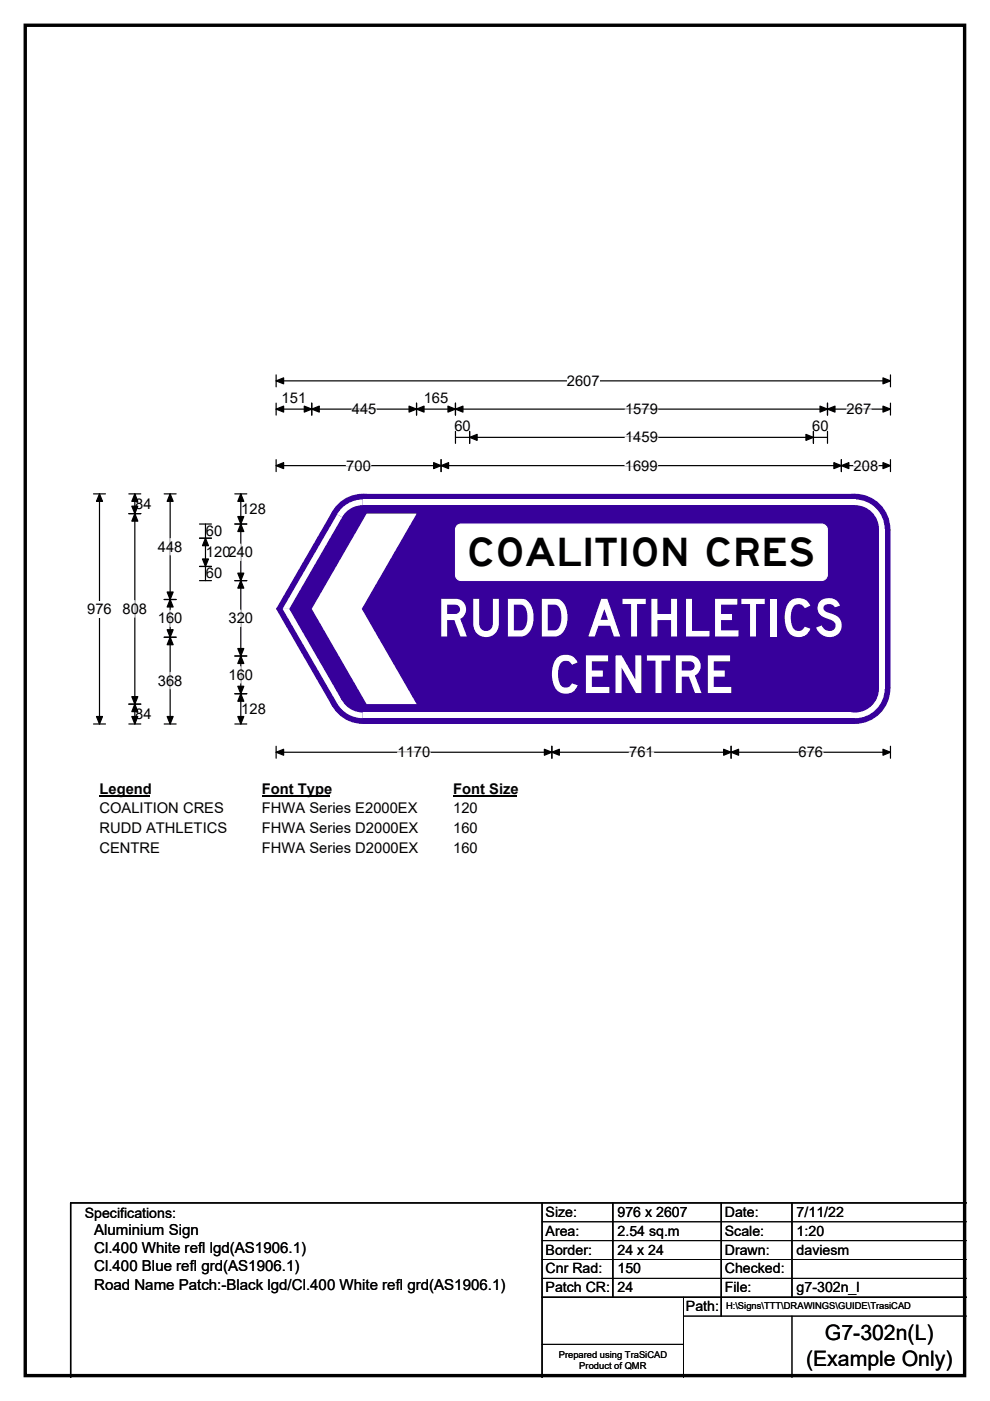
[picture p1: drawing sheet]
<svg xmlns="http://www.w3.org/2000/svg" width="210mm" height="297mm" viewBox="0 0 210 297" stroke-linecap="round" stroke-linejoin="round" font-family="sans-serif">
<path d="M5.4 5.4h199.2v286.3h-199.2z" fill="none" stroke="#000" stroke-width=".72"/>
<path d="M58.6 79.5v2.5M188.9 79.5v2.5M58.6 80.8h130.3" fill="none" stroke="#000" stroke-width=".25"/>
<path d="M58.6 80.8l1.6-.7v1.3zM187.3 80.1l1.6 .7-1.6 .6z" fill="#000" stroke="#000" stroke-width=".25"/>
<path d="M120.2 79h7v3.5h-7z" fill="#fff"/>
<g fill="none" stroke="#000" stroke-width=".25">
<path d="M58.6 86.7h130.3M58.6 85.5v2.5M58.6 97.5v2.5M58.6 98.7h130.3M66.1 85.5v2.5M88.3 85.5v2.5M93.6 97.5v2.5M96.6 85.5v2.5M96.6 91.5v2.5M96.6 92.7h78.9M99.6 91.5v2.5M172.5 91.5v2.5"/>
<path d="M175.5 85.5v2.5M175.5 91.5v2.5M178.5 97.5v2.5M188.9 85.5v2.5M188.9 97.5v2.5M19.8 104.7h2.6M21.1 104.7v48.8M19.8 153.5h2.6M58.6 158.2v2.6M58.6 159.5h130.3M117.1 158.2v2.6M155.1 158.2v2.6"/>
<path d="M188.9 158.2v2.6"/>
</g>
<g fill="#000" stroke="#000" stroke-width=".25">
<path d="M58.6 86.7l1.6-.6v1.3zM58.6 98.7l1.6-.6v1.3zM66.1 86.7l1.6-.6v1.3zM64.5 86.1l1.6 .6-1.6 .7zM86.8 86.1l1.5 .6-1.5 .7zM88.3 86.7l1.6-.6v1.3zM93.6 98.7l1.5-.6v1.3zM92 98.1l1.6 .6-1.6 .7zM95 86.1l1.6 .6-1.6 .7zM96.6 86.7l1.6-.6v1.3zM99.6 92.7l1.6-.6v1.3zM170.9 92.1l1.6 .6-1.6 .7z"/>
<path d="M173.9 86.1l1.6 .6-1.6 .7zM175.5 86.7l1.6-.6v1.3zM176.9 98.1l1.6 .6-1.6 .7zM178.5 98.7l1.5-.6v1.3zM187.3 86.1l1.6 .6-1.6 .7zM187.3 98.1l1.6 .6-1.6 .7zM21.1 104.7l.6 1.6h-1.2zM20.5 151.9h1.2l-.6 1.6zM58.6 159.5l1.6-.6v1.2zM117.1 159.5l1.5-.6v1.2zM115.5 158.9l1.6 .6-1.6 .6zM153.5 158.9l1.6 .6-1.6 .6z"/>
<path d="M155.1 159.5l1.6-.6v1.2zM187.3 158.9l1.6 .6-1.6 .6z"/>
</g>
<path d="M73.4 98.7h5.3M74.6 86.7h5.2M132.5 98.7h7M132.6 86.7h6.9M132.6 92.7h6.9M179.6 86.7h5.2M181.1 98.7h5.2M84.3 159.5h7M133.5 159.5h5.2M169.4 159.5h5.2" fill="none" stroke="#fff" stroke-width=".25"/>
<path d="M18.5 127.4h5.2v3.5h-5.2z" fill="#fff"/>
<g fill="none" stroke="#000" stroke-width=".25">
<path d="M27.3 108.9h2.6M27.3 104.7h2.6M28.6 104.7v48.8M34.8 104.7h2.6M36.1 104.7v48.8M42.3 114.1h2.6M42.3 111.1h2.6M43.6 111.1v12M49.8 104.7h2.5M49.8 111.1h2.5M51.1 104.7v48.8M34.8 127.1h2.6"/>
<path d="M34.8 135.1h2.6M42.3 120.1h2.6M42.3 123.1h2.6M49.8 123.1h2.5M49.8 139.1h2.5M27.3 149.3h2.6M27.3 153.5h2.6M34.8 153.5h2.6M49.8 153.5h2.5M49.8 147.1h2.5"/>
</g>
<g fill="#000" stroke="#000" stroke-width=".25">
<path d="M28.6 108.9l.6 1.6h-1.2zM28.6 104.7l.6 1.6h-1.2zM28 107.3h1.2l-.6 1.6zM36.1 104.7l.6 1.6h-1.2zM43.6 114.1l.6 1.6h-1.3zM51.1 111.1l.6 1.6h-1.3zM51.1 104.7l.6 1.6h-1.3zM50.4 109.5h1.3l-.6 1.6zM36.1 127.1l.6 1.6h-1.2zM35.5 133.5h1.2l-.6 1.6zM35.5 125.5h1.2l-.6 1.6zM36.1 135.1l.6 1.6h-1.2z"/>
<path d="M42.9 118.5h1.3l-.6 1.6zM50.4 121.5h1.3l-.6 1.6zM51.1 123.1l.6 1.6h-1.3zM50.4 137.5h1.3l-.6 1.6zM51.1 139.1l.6 1.6h-1.3zM28 147.7h1.2l-.6 1.6zM28.6 149.3l.6 1.6h-1.2zM28 151.9h1.2l-.6 1.6zM35.5 151.9h1.2l-.6 1.6zM50.4 145.5h1.3l-.6 1.6zM51.1 147.1l.6 1.6h-1.3zM50.4 151.9h1.3l-.6 1.6z"/>
</g>
<path d="M36.1 114.2v3.4M51.1 115.4v3.5M28.6 127.3v3.6M36.1 129.4v3.4M51.1 129.3v3.5M36.1 142.6v3.5M51.1 141.4v3.4" fill="none" stroke="#fff" stroke-width=".25"/>
<path d="M21.1 165.5h10.8v3.5h-10.8z" fill="#fff"/>
<path d="M21.1 168.8h10.8" fill="none" stroke="#000" stroke-width=".32"/>
<path d="M55.6 165.5h14.4v3.5h-14.4z" fill="#fff"/>
<path d="M55.6 168.8h14.4" fill="none" stroke="#000" stroke-width=".32"/>
<path d="M96.1 165.5h13.5v3.5h-13.5z" fill="#fff"/>
<path d="M96.1 168.8h13.5" fill="none" stroke="#000" stroke-width=".32"/>
<g fill="#fff">
<path d="M21.1 169.7h26.3v3.5h-26.3z"/>
<path d="M55.6 169.7h32.9v3.5h-32.9z"/>
<path d="M96.1 169.7h5.2v3.5h-5.2z"/>
<path d="M21.1 173.9h27v3.5h-27z"/>
<path d="M55.6 173.9h33v3.5h-33z"/>
<path d="M96.1 173.9h5.2v3.5h-5.2z"/>
<path d="M21.1 178.1h12.8v3.4h-12.8z"/>
<path d="M55.6 178.1h33v3.4h-33z"/>
<path d="M96.1 178.1h5.2v3.4h-5.2z"/>
</g>
<g fill="#37009b">
<path d="M70.5 108.5l6.5-3.8h104.4l7.5 7.5v33.8l-7.5 7.5h-104.4l-6.5-3.8-11.9-20.5v-.2z" fill-rule="evenodd"/>
<path d="M58.7 128.9h.3v.3h-.3z" fill-rule="evenodd"/>
<circle cx="76.9" cy="112.2" r="7.5"/>
<circle cx="76.9" cy="146" r="7.5"/>
<circle cx="181.3" cy="146" r="7.5"/>
<circle cx="181.4" cy="112.2" r="7.5"/>
</g>
<g fill="#fff">
<path d="M77 105.9h104.4v1.2h-104.4z" fill-rule="evenodd"/>
<path d="M72.5 107.7a6.3 6.3 0 0 1 4.4-1.8l.1 6.3-5.5-3.1z" fill-rule="evenodd"/>
</g>
<circle cx="77" cy="112.2" r="5.1" fill="#37009b"/>
<g fill="#fff">
<path d="M71.5 109.1l1.1 .6-11.3 19.4h-1.4z"/>
<path d="M59.9 129.1h1.4l11.3 19.4-1.1 .6z"/>
<path d="M71.5 149.1l5.5-3.1-.1 6.3a6.3 6.3 0 0 1-5.4-3.2z" fill-rule="evenodd"/>
</g>
<circle cx="77" cy="146" r="5.1" fill="#37009b"/>
<g fill="#fff">
<path d="M77 151.1h104.4v1.2h-104.4z" fill-rule="evenodd"/>
<path d="M181.4 146l6.2-.1a6.3 6.3 0 0 1-6.3 6.4z" fill-rule="evenodd"/>
</g>
<circle cx="181.3" cy="146" r="5.1" fill="#37009b"/>
<g fill="#fff">
<path d="M186.5 112.2h1.2v33.8h-1.2z" fill-rule="evenodd"/>
<path d="M181.3 105.9a6.3 6.3 0 0 1 6.3 6.3h-6.2z" fill-rule="evenodd"/>
</g>
<circle cx="181.3" cy="112.2" r="5.1" fill="#37009b"/>
<path d="M77.8 108.9h10.6l-11.7 20.2 11.7 20.2h-10.6l-11.7-20.2z" fill-rule="evenodd" fill="#fff"/>
<path d="M96.8 111.6l.6-.4 .4-.1h76.5a1.2 1.2 0 0 1 1.2 1.2v9.6a1.22 1.22 0 0 1-1.2 1.2h-76.5a1.2 1.2 0 0 1-1.2-1.2v-9.6z" fill-rule="evenodd" fill="#fff" stroke="#fff" stroke-width=".21"/>
<path d="M115 255v37M130 255v20M153 255v24M168 255v20M205 255h-190v37M115 275h90" fill="none" stroke="#000" stroke-width=".3"/>
<path d="M115 259h90M115 263h90M115 267h90M115 271h90M145 279h60M145 275v17M168 279v13M115 285h30" fill="none" stroke="#000" stroke-width=".21"/>
<g font-size="11.1" fill="#fff">
<text x="92.6" y="134.9">RUDD ATHLETICS</text>
<text x="116.3" y="146.9">CENTRE</text>
</g>
<text font-size="8.3" x="99" y="119.9">COALITION CRES</text>
<g font-size="4.5">
<text x="175" y="284.2">G7-302n(L)</text>
<text x="171" y="289.6">(Example Only)</text>
</g>
<g font-size="3.2">
<text x="20" y="261.9">Aluminium Sign</text>
<text x="20" y="265.7">Cl.400 White refl lgd(AS1906.1)</text>
<text x="20" y="269.6">Cl.400 Blue refl grd(AS1906.1)</text>
<text x="20" y="273.4">Road Name Patch:-Black lgd/Cl.400 White refl grd(AS1906.1)</text>
</g>
<g font-size="3.1">
<text x="120.2" y="81.8">2607</text>
<text x="59.7" y="85.3">151</text>
<text x="74.6" y="87.8">445</text>
<text x="89.9" y="85.3">165</text>
<text x="132.6" y="87.8">1579</text>
<text x="179.6" y="87.8">267</text>
<text x="96.4" y="91.3">60</text>
<text x="132.6" y="93.8">1459</text>
<text x="172.3" y="91.3">60</text>
<text x="73.4" y="99.8">700</text>
<text x="132.5" y="99.8">1699</text>
<text x="181.1" y="99.8">208</text>
<text x="28.7" y="107.9">84</text>
<text x="43.7" y="113.7">60</text>
<text x="51.2" y="109">128</text>
<text x="33.5" y="117">448</text>
<text x="43.7" y="118.2">120240</text>
<text x="43.7" y="122.6">60</text>
<text x="18.5" y="130.2">976</text>
<text x="26" y="130.1">808</text>
<text x="33.5" y="132.2">160</text>
<text x="48.5" y="132.1">320</text>
<text x="33.5" y="145.4">368</text>
<text x="48.5" y="144.1">160</text>
<text x="28.7" y="152.4">84</text>
<text x="51.2" y="151.3">128</text>
<text x="84.3" y="160.5">1170</text>
<text x="133.5" y="160.5">761</text>
<text x="169.4" y="160.5">676</text>
<text x="21.1" y="168.3">Legend</text>
<text x="21.1" y="172.5">COALITION CRES</text>
<text x="55.6" y="168.3">Font Type</text>
<text x="55.6" y="172.5">FHWA Series E2000EX</text>
<text x="96.1" y="168.3">Font Size</text>
<text x="96.1" y="172.5">120</text>
<text x="21.1" y="176.7">RUDD ATHLETICS</text>
<text x="55.6" y="176.7">FHWA Series D2000EX</text>
<text x="96.1" y="176.7">160</text>
<text x="21.1" y="180.8">CENTRE</text>
<text x="55.6" y="180.8">FHWA Series D2000EX</text>
<text x="96.1" y="180.8">160</text>
</g>
<g font-size="3">
<text x="115.7" y="258">Size:</text>
<text x="131" y="258">976 x 2607</text>
<text x="153.7" y="258">Date:</text>
<text x="169" y="258">7/11/22</text>
<text x="18" y="258.2">Specifications:</text>
<text x="115.7" y="262">Area:</text>
<text x="131" y="262">2.54 sq.m</text>
<text x="153.7" y="262">Scale:</text>
<text x="169" y="262">1:20</text>
<text x="115.7" y="266">Border:</text>
<text x="115.7" y="270">Cnr Rad:</text>
<text x="131" y="266">24 x 24</text>
<text x="131" y="270">150</text>
<text x="153.7" y="266">Drawn:</text>
<text x="153.7" y="270">Checked:</text>
<text x="169" y="266">daviesm</text>
<text x="115.7" y="274">Patch CR:</text>
<text x="131" y="274">24</text>
<text x="153.7" y="274">File:</text>
<text x="169" y="274">g7-302n_l</text>
<text x="145.5" y="278">Path:</text>
</g>
<g font-size="2">
<text x="154" y="277.6">H:\Signs\TTT\DRAWINGS\GUIDE\TrasiCAD</text>
<text x="118.5" y="287.8">Prepared using TraSiCAD</text>
<text x="122.9" y="290.2">Product of QMR</text>
</g>
</svg>
